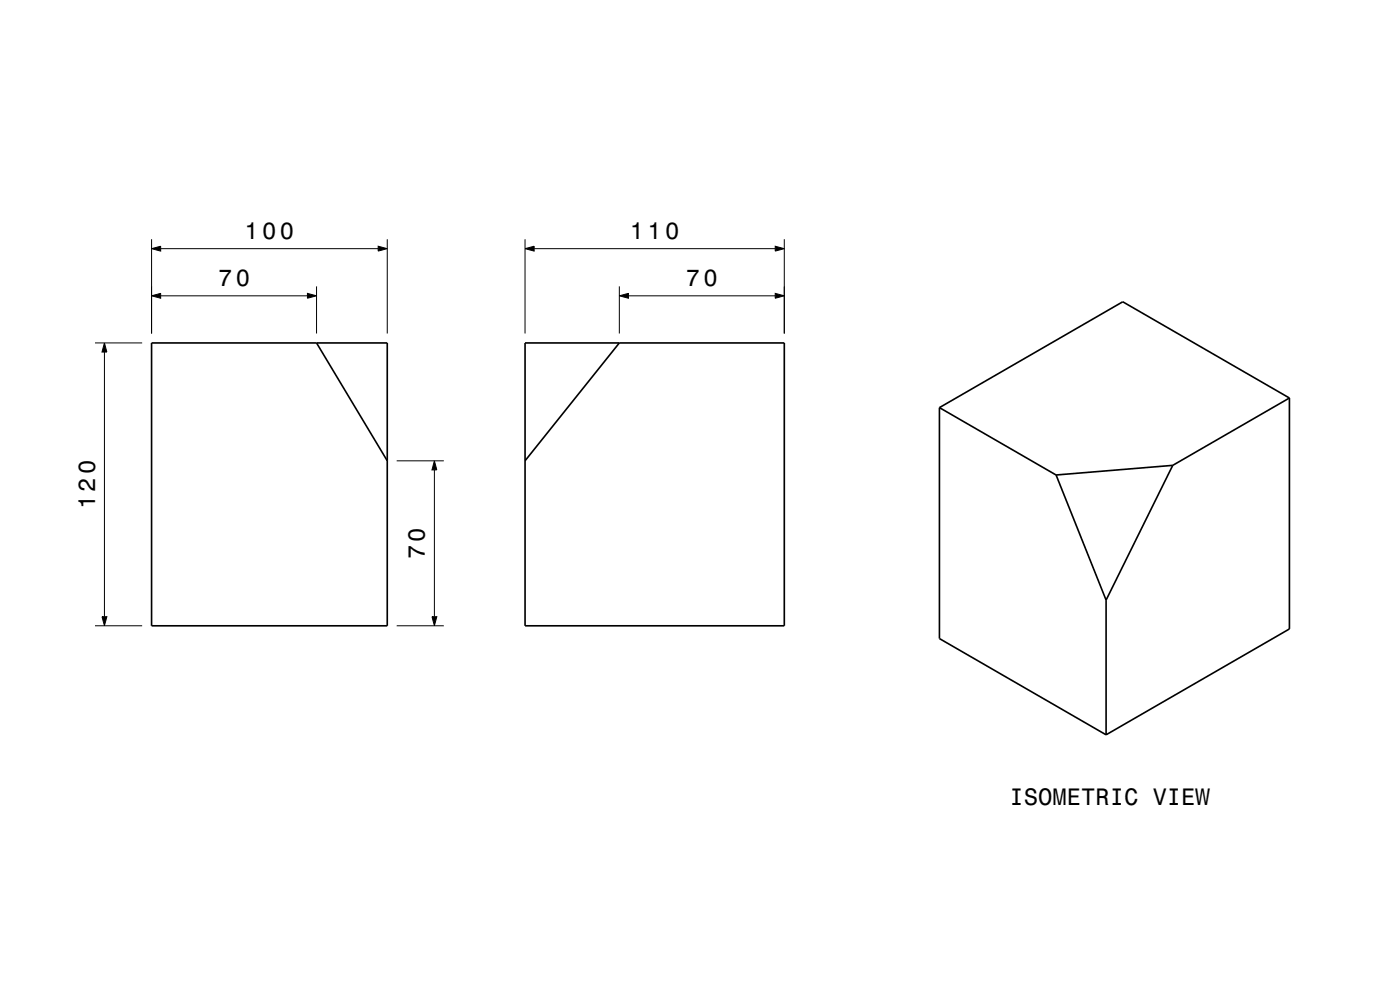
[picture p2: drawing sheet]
<svg xmlns="http://www.w3.org/2000/svg" width="297mm" height="210mm" viewBox="0 0 297 210" stroke-linecap="round" stroke-linejoin="round" font-family="sans-serif">
<g fill="none" stroke="#000" stroke-width=".21">
<path d="M32.2 52.7l1.9-.5v1.1zM32.2 50.7v20M34.1 52.7h46.1M80.2 52.2l2 .5-2 .6zM82.2 50.7v20M111.4 52.7l1.9-.5v1.1zM111.4 50.7v20M113.3 52.7h51.2M164.5 52.2l1.9 .5-1.9 .6zM166.4 50.7v20M20.2 72.7h10M22.2 72.7l.5 2h-1.1z"/>
<path d="M22.2 74.7v56.1M32.2 62.7l1.9-.5v1.1zM34.1 62.7h31.1M65.2 62.2l2 .5-2 .6zM67.2 60.7v10M131.4 62.7l1.9-.5v1.1zM131.4 60.7v10M133.3 62.7h31.2M164.5 62.2l1.9 .5-1.9 .6zM84.2 97.7h10M92.2 97.7l.5 2h-1.1zM92.2 99.7v31.1"/>
<path d="M20.2 132.7h10M21.6 130.8h1.1l-.5 1.9zM84.2 132.7h10M91.6 130.8h1.1l-.5 1.9z"/>
</g>
<g fill="none" stroke="#000" stroke-width=".35">
<path d="M32.2 72.7h50v60h-50zM67.2 72.7l15 25M111.4 72.7h55v60h-55zM131.4 72.7l-20 25M199.3 86.5l24.7 14.3M199.3 86.5v49l35.4 20.4M248.8 98.7l-14.1 28.6M248.8 98.7l-24.8 2.1M273.5 84.4v49l-38.8 22.5M273.5 84.4l-35.3-20.4-38.9 22.5M273.5 84.4l-24.7 14.3M224 100.8l10.7 26.5"/>
<path d="M234.7 127.3v28.6"/>
</g>
<g fill="#000">
<path d="M32.2 52.7l1.9-.5v1.1z" fill-rule="evenodd"/>
<path d="M80.2 52.2l2 .5-2 .6z" fill-rule="evenodd"/>
<path d="M111.4 52.7l1.9-.5v1.1z" fill-rule="evenodd"/>
<path d="M164.5 52.2l1.9 .5-1.9 .6z" fill-rule="evenodd"/>
<path d="M22.2 72.7l.5 2h-1.1z" fill-rule="evenodd"/>
<path d="M32.2 62.7l1.9-.5v1.1z" fill-rule="evenodd"/>
<path d="M65.2 62.2l2 .5-2 .6z" fill-rule="evenodd"/>
<path d="M131.4 62.7l1.9-.5v1.1z" fill-rule="evenodd"/>
<path d="M164.5 62.2l1.9 .5-1.9 .6z" fill-rule="evenodd"/>
<path d="M92.2 97.7l.5 2h-1.1z" fill-rule="evenodd"/>
<path d="M21.6 130.8h1.1l-.5 1.9z" fill-rule="evenodd"/>
<path d="M91.6 130.8h1.1l-.5 1.9z" fill-rule="evenodd"/>
</g>
<g font-size="5">
<text x="51.9" y="50.7">100</text>
<text x="133.6" y="50.7">110</text>
<text x="46.3" y="60.7">70</text>
<text x="145.5" y="60.7">70</text>
<text x="20.2" y="108" transform="rotate(-90 20.2 108)">120</text>
<text x="90.2" y="118.6" transform="rotate(-90 90.2 118.6)">70</text>
<text x="214.2" y="170.8">ISOMETRIC VIEW</text>
</g>
</svg>
